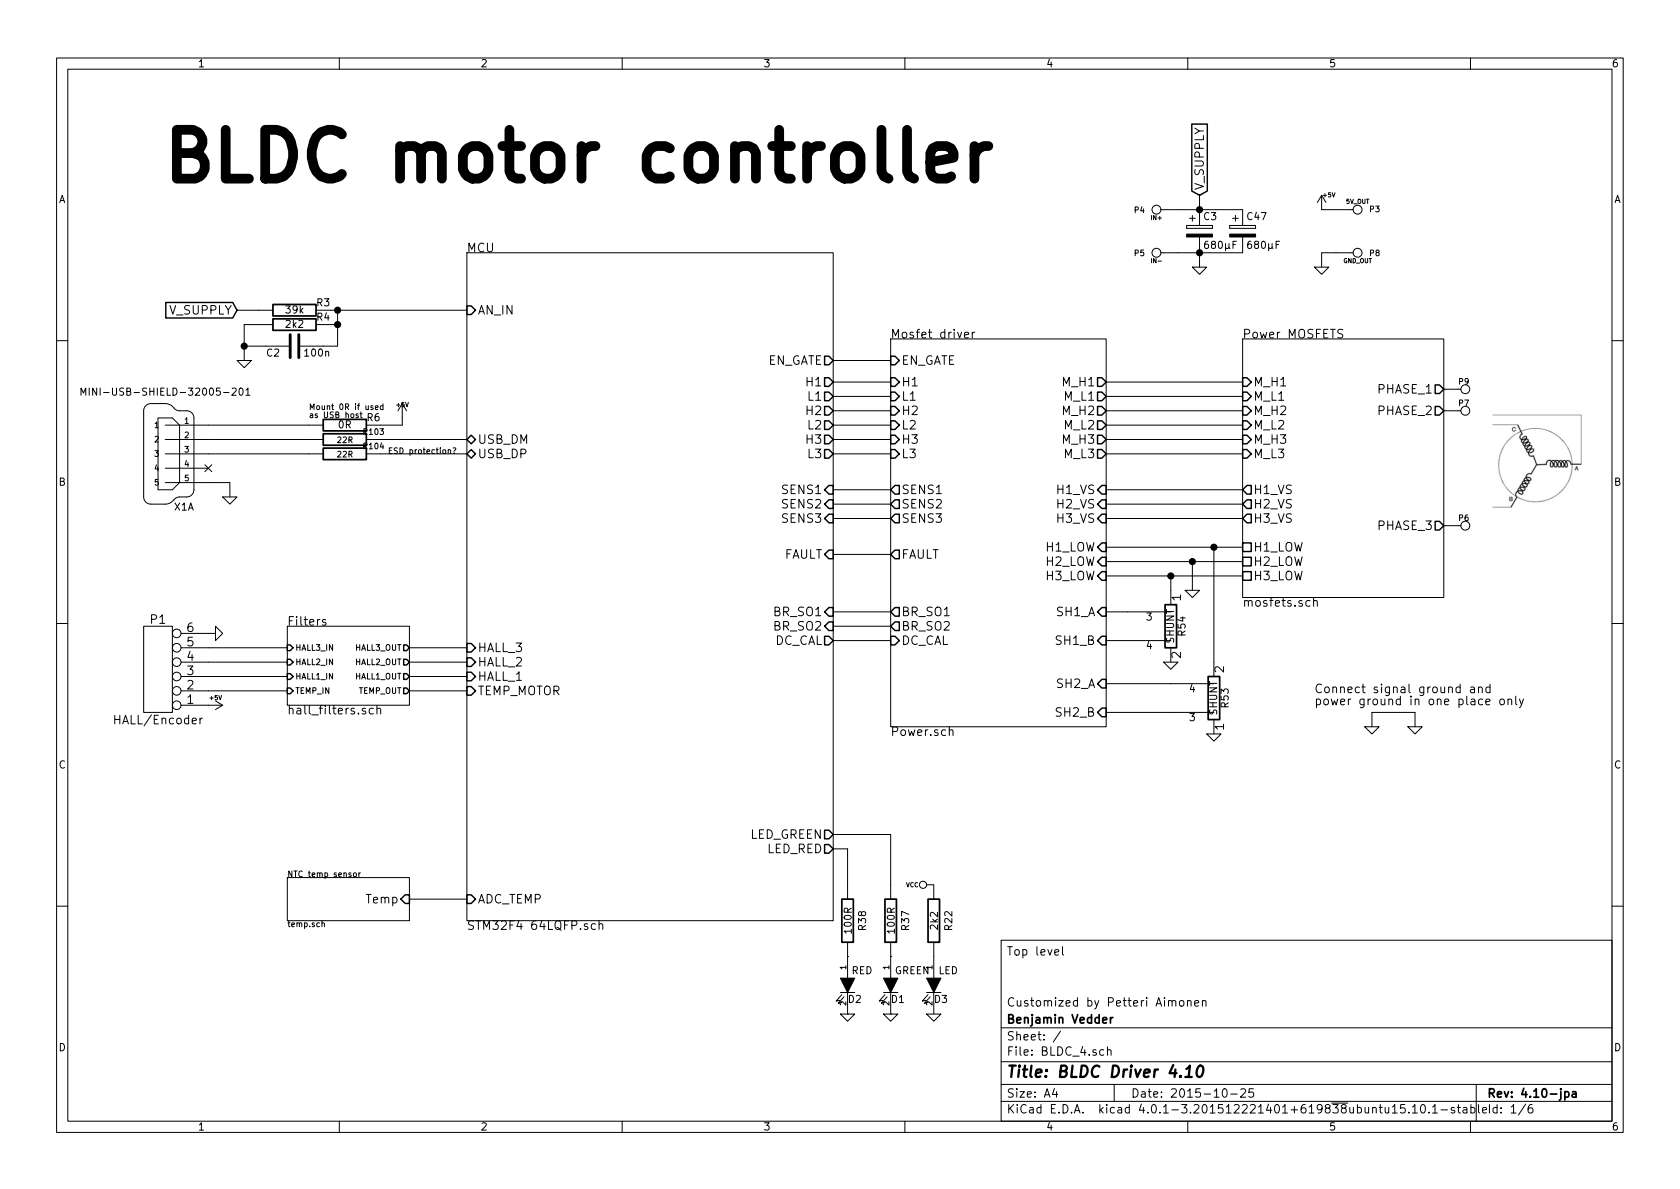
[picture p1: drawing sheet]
EESchema Schematic File Version 2
LIBS:power
LIBS:device
LIBS:transistors
LIBS:conn
LIBS:linear
LIBS:regul
LIBS:74xx
LIBS:cmos4000
LIBS:adc-dac
LIBS:memory
LIBS:xilinx
LIBS:microcontrollers
LIBS:dsp
LIBS:microchip
LIBS:analog_switches
LIBS:motorola
LIBS:texas
LIBS:intel
LIBS:audio
LIBS:interface
LIBS:digital-audio
LIBS:philips
LIBS:display
LIBS:cypress
LIBS:siliconi
LIBS:opto
LIBS:atmel
LIBS:contrib
LIBS:valves
LIBS:crf_1
LIBS:LTC3824EMSEPBF
LIBS:lm2937
LIBS:bluetooth_spp-ca
LIBS:microsd
LIBS:lsm303d
LIBS:lsm6ds3
LIBS:BLDC_4-cache
EELAYER 25 0
EELAYER END
$Descr A4 11693 8268
encoding utf-8
Sheet 1 6
Title "BLDC Driver 4.10"
Date "2015-10-25"
Rev "4.10-jpa"
Comp "Benjamin Vedder"
Comment1 "Customized by Petteri Aimonen"
Comment2 ""
Comment3 ""
Comment4 "Top level"
$EndDescr
$Comp
L CONN_6 P1
U 1 1
P 1100 4650
F 0 "P1" H 1100 4300 60  0000 C CNN
F 1 "HALL/Encoder" H 1100 5000 60  0000 C CNN
F 2 "CRF1:MICRO_JST_6" H 1100 4650 60  0001 C CNN
F 3 "" H 1100 4650 60  0001 C CNN
	1    1100 4650
	-1   0    0    1   
$EndComp
$Comp
L +5V #PWR01
U 1 1
P 1450 4900
F 0 "#PWR01" H 1450 4990 20  0001 C CNN
F 1 "+5V" V 1400 4950 30  0000 C CNN
F 2 "" H 1450 4900 60  0001 C CNN
F 3 "" H 1450 4900 60  0001 C CNN
	1    1450 4900
	0    1    1    0   
$EndComp
$Comp
L GND-RESCUE-BLDC_4 #PWR02
U 1 1
P 1500 4400
F 0 "#PWR02" H 1500 4400 30  0001 C CNN
F 1 "GND" H 1500 4330 30  0001 C CNN
F 2 "" H 1500 4400 60  0001 C CNN
F 3 "" H 1500 4400 60  0001 C CNN
	1    1500 4400
	0    -1   -1   0   
$EndComp
$Comp
L C-RESCUE-BLDC_4 C2
U 1 1
P 2050 2400
F 0 "C2" V 2100 2500 50  0000 L CNN
F 1 "100n" V 2100 2150 50  0000 L CNN
F 2 "CRF1:SMD-0603_c" H 2050 2400 60  0001 C CNN
F 3 "" H 2050 2400 60  0001 C CNN
	1    2050 2400
	0    -1   1    0   
$EndComp
Text GLabel 1650 2150 0    60   Input ~ 0
V_SUPPLY
$Comp
L GND-RESCUE-BLDC_4 #PWR03
U 1 1
P 1700 2500
F 0 "#PWR03" H 1700 2500 30  0001 C CNN
F 1 "GND" H 1700 2430 30  0001 C CNN
F 2 "" H 1700 2500 60  0001 C CNN
F 3 "" H 1700 2500 60  0001 C CNN
	1    1700 2500
	-1   0    0    -1  
$EndComp
$Comp
L R-RESCUE-BLDC_4 R4
U 1 1
P 2050 2250
F 0 "R4" V 2000 2050 50  0000 C CNN
F 1 "2k2" V 2050 2250 50  0000 C CNN
F 2 "CRF1:SMD-0603_r" H 2050 2250 60  0001 C CNN
F 3 "" H 2050 2250 60  0001 C CNN
	1    2050 2250
	0    -1   1    0   
$EndComp
$Comp
L R-RESCUE-BLDC_4 R3
U 1 1
P 2050 2150
F 0 "R3" V 2000 1950 50  0000 C CNN
F 1 "39k" V 2050 2150 50  0000 C CNN
F 2 "CRF1:SMD-0603_r" H 2050 2150 60  0001 C CNN
F 3 "" H 2050 2150 60  0001 C CNN
	1    2050 2150
	0    -1   1    0   
$EndComp
$Comp
L GND-RESCUE-BLDC_4 #PWR04
U 1 1
P 1600 3450
F 0 "#PWR04" H 1600 3450 30  0001 C CNN
F 1 "GND" H 1600 3380 30  0001 C CNN
F 2 "" H 1600 3450 60  0001 C CNN
F 3 "" H 1600 3450 60  0001 C CNN
	1    1600 3450
	1    0    0    -1  
$EndComp
$Comp
L MINI-USB-SCHIELD-32005-201 X1
U 1 1
P 1250 3150
F 0 "X1" H 1150 2750 50  0000 L BNN
F 1 "MINI-USB-SHIELD-32005-201" H 750 3550 50  0000 L BNN
F 2 "CRF1:USB-UX60R-MB-5ST" H 1250 3300 50  0001 C CNN
F 3 "" H 1250 3150 60  0001 C CNN
	1    1250 3150
	-1   0    0    -1  
$EndComp
NoConn ~ 1450 3250
$Comp
L R-RESCUE-BLDC_4 R6
U 1 1
P 2400 2950
F 0 "R6" V 2350 2750 50  0000 C CNN
F 1 "0R" V 2400 2950 50  0000 C CNN
F 2 "CRF1:SMD-0603_r" H 2400 2950 60  0001 C CNN
F 3 "" H 2400 2950 60  0001 C CNN
	1    2400 2950
	0    -1   1    0   
$EndComp
$Comp
L +5V #PWR05
U 1 1
P 2800 2900
F 0 "#PWR05" H 2800 2990 20  0001 C CNN
F 1 "+5V" H 2800 2990 30  0000 C CNN
F 2 "" H 2800 2900 60  0001 C CNN
F 3 "" H 2800 2900 60  0001 C CNN
	1    2800 2900
	1    0    0    -1  
$EndComp
Text Notes 2150 2900 0    40   ~ 0
Mount 0R if used\nas USB host
Text Notes 2700 3150 0    40   ~ 0
ESD protection?\n
$Sheet
S 8650 2350 1400 1800
U 53F826DC
F0 "Power MOSFETS" 60
F1 "mosfets.sch" 60
F2 "M_H1" I L 8650 2650 60 
F3 "M_L1" I L 8650 2750 60 
F4 "H1_VS" O L 8650 3400 60 
F5 "M_H2" I L 8650 2850 60 
F6 "M_L2" I L 8650 2950 60 
F7 "H2_VS" O L 8650 3500 60 
F8 "H1_LOW" U L 8650 3800 60 
F9 "H2_LOW" U L 8650 3900 60 
F10 "H3_LOW" U L 8650 4000 60 
F11 "H3_VS" O L 8650 3600 60 
F12 "M_H3" I L 8650 3050 60 
F13 "M_L3" I L 8650 3150 60 
F14 "PHASE_1" O R 10050 2700 60 
F15 "PHASE_2" O R 10050 2850 60 
F16 "PHASE_3" O R 10050 3650 60 
$EndSheet
$Comp
L SHUNT R54
U 1 1
P 8150 4350
F 0 "R54" V 8230 4350 50  0000 C CNN
F 1 "SHUNT" V 8150 4350 50  0000 C CNN
F 2 "CRF1:WSLP2726" H 8150 4350 60  0001 C CNN
F 3 "" H 8150 4350 60  0001 C CNN
	1    8150 4350
	1    0    0    -1  
$EndComp
$Comp
L GND-RESCUE-BLDC_4 #PWR06
U 1 1
P 9550 5050
F 0 "#PWR06" H 9550 5050 30  0001 C CNN
F 1 "GND" H 9550 4980 30  0001 C CNN
F 2 "" H 9550 5050 60  0001 C CNN
F 3 "" H 9550 5050 60  0001 C CNN
	1    9550 5050
	1    0    0    -1  
$EndComp
$Comp
L CONN_1 P5
U 1 1
P 8050 1750
F 0 "P5" H 8130 1750 40  0000 L CNN
F 1 "IN-" H 8050 1805 30  0000 C CNN
F 2 "CRF1:1PAD_4x5mm" H 8050 1750 60  0001 C CNN
F 3 "" H 8050 1750 60  0001 C CNN
	1    8050 1750
	-1   0    0    1   
$EndComp
$Comp
L CONN_1 P4
U 1 1
P 8050 1450
F 0 "P4" H 8130 1450 40  0000 L CNN
F 1 "IN+" H 8050 1505 30  0000 C CNN
F 2 "CRF1:1PAD_4x5mm" H 8050 1450 60  0001 C CNN
F 3 "" H 8050 1450 60  0001 C CNN
	1    8050 1450
	-1   0    0    1   
$EndComp
$Comp
L CONN_1 P9
U 1 1
P 10200 2700
F 0 "P9" H 10150 2750 40  0000 L CNN
F 1 "MOTOR3" H 10200 2755 30  0001 C CNN
F 2 "CRF1:1PAD_4x5mm" H 10200 2700 60  0001 C CNN
F 3 "" H 10200 2700 60  0001 C CNN
	1    10200 2700
	1    0    0    -1  
$EndComp
$Comp
L CONN_1 P7
U 1 1
P 10200 2850
F 0 "P7" H 10150 2900 40  0000 L CNN
F 1 "MOTOR2" H 10200 2905 30  0001 C CNN
F 2 "CRF1:1PAD_4x5mm" H 10200 2850 60  0001 C CNN
F 3 "" H 10200 2850 60  0001 C CNN
	1    10200 2850
	1    0    0    -1  
$EndComp
$Comp
L CONN_1 P6
U 1 1
P 10200 3650
F 0 "P6" H 10150 3700 40  0000 L CNN
F 1 "MOTOR1" H 10200 3705 30  0001 C CNN
F 2 "CRF1:1PAD_4x5mm" H 10200 3650 60  0001 C CNN
F 3 "" H 10200 3650 60  0001 C CNN
	1    10200 3650
	1    0    0    -1  
$EndComp
Text GLabel 8350 1350 1    60   Input ~ 0
V_SUPPLY
Text Notes 1150 1250 0    340  ~ 68
BLDC motor controller
$Sheet
S 2000 6100 850  300 
U 53FFB3E2
F0 "NTC temp sensor" 40
F1 "temp.sch" 40
F2 "Temp" I R 2850 6250 60 
$EndSheet
$Sheet
S 2000 4350 850  550 
U 53FBA77E
F0 "Filters" 60
F1 "hall_filters.sch" 60
F2 "HALL3_IN" I L 2000 4500 40 
F3 "HALL2_IN" I L 2000 4600 40 
F4 "HALL1_IN" I L 2000 4700 40 
F5 "TEMP_IN" I L 2000 4800 40 
F6 "HALL3_OUT" O R 2850 4500 40 
F7 "HALL2_OUT" O R 2850 4600 40 
F8 "HALL1_OUT" O R 2850 4700 40 
F9 "TEMP_OUT" O R 2850 4800 40 
$EndSheet
$Comp
L R-RESCUE-BLDC_4 R103
U 1 1
P 2400 3050
F 0 "R103" V 2350 3250 40  0000 C CNN
F 1 "22R" V 2407 3051 40  0000 C CNN
F 2 "CRF1:SMD-0603_r" V 2330 3050 30  0001 C CNN
F 3 "" H 2400 3050 30  0000 C CNN
	1    2400 3050
	0    1    1    0   
$EndComp
$Comp
L R-RESCUE-BLDC_4 R104
U 1 1
P 2400 3150
F 0 "R104" V 2350 3350 40  0000 C CNN
F 1 "22R" V 2407 3151 40  0000 C CNN
F 2 "CRF1:SMD-0603_r" V 2330 3150 30  0001 C CNN
F 3 "" H 2400 3150 30  0000 C CNN
	1    2400 3150
	0    1    1    0   
$EndComp
$Comp
L R-RESCUE-BLDC_4 R38
U 1 1
P 5900 6400
F 0 "R38" V 5800 6400 50  0000 C CNN
F 1 "100R" V 5900 6400 50  0000 C CNN
F 2 "CRF1:SMD-0603_r" H 5900 6400 60  0001 C CNN
F 3 "" H 5900 6400 60  0001 C CNN
	1    5900 6400
	-1   0    0    1   
$EndComp
$Comp
L LED-RESCUE-BLDC_4 D2
U 1 1
P 5900 6850
F 0 "D2" V 6000 6900 50  0000 C CNN
F 1 "RED" V 5800 6950 50  0000 C CNN
F 2 "LEDs:LED-0603" H 5900 6850 60  0001 C CNN
F 3 "" H 5900 6850 60  0001 C CNN
	1    5900 6850
	0    1    1    0   
$EndComp
$Comp
L GND-RESCUE-BLDC_4 #PWR07
U 1 1
P 5900 7050
F 0 "#PWR07" H 5900 7050 30  0001 C CNN
F 1 "GND" H 5900 6980 30  0001 C CNN
F 2 "" H 5900 7050 60  0001 C CNN
F 3 "" H 5900 7050 60  0001 C CNN
	1    5900 7050
	1    0    0    -1  
$EndComp
$Comp
L R-RESCUE-BLDC_4 R37
U 1 1
P 6200 6400
F 0 "R37" V 6100 6400 50  0000 C CNN
F 1 "100R" V 6200 6400 50  0000 C CNN
F 2 "CRF1:SMD-0603_r" H 6200 6400 60  0001 C CNN
F 3 "" H 6200 6400 60  0001 C CNN
	1    6200 6400
	-1   0    0    1   
$EndComp
$Comp
L LED-RESCUE-BLDC_4 D1
U 1 1
P 6200 6850
F 0 "D1" V 6300 6900 50  0000 C CNN
F 1 "GREEN" V 6100 7000 50  0000 C CNN
F 2 "LEDs:LED-0603" H 6200 6850 60  0001 C CNN
F 3 "" H 6200 6850 60  0001 C CNN
	1    6200 6850
	0    1    1    0   
$EndComp
$Comp
L GND-RESCUE-BLDC_4 #PWR08
U 1 1
P 6200 7050
F 0 "#PWR08" H 6200 7050 30  0001 C CNN
F 1 "GND" H 6200 6980 30  0001 C CNN
F 2 "" H 6200 7050 60  0001 C CNN
F 3 "" H 6200 7050 60  0001 C CNN
	1    6200 7050
	1    0    0    -1  
$EndComp
$Comp
L LED-RESCUE-BLDC_4 D3
U 1 1
P 6500 6850
F 0 "D3" V 6600 6900 50  0000 C CNN
F 1 "LED" V 6400 6950 50  0000 C CNN
F 2 "LEDs:LED-0603" H 6500 6850 60  0001 C CNN
F 3 "" H 6500 6850 60  0001 C CNN
	1    6500 6850
	0    1    1    0   
$EndComp
$Comp
L R-RESCUE-BLDC_4 R22
U 1 1
P 6500 6400
F 0 "R22" V 6400 6400 50  0000 C CNN
F 1 "2k2" V 6500 6400 50  0000 C CNN
F 2 "CRF1:SMD-0603_r" H 6500 6400 60  0001 C CNN
F 3 "" H 6500 6400 60  0001 C CNN
	1    6500 6400
	-1   0    0    1   
$EndComp
$Comp
L GND-RESCUE-BLDC_4 #PWR09
U 1 1
P 6500 7050
F 0 "#PWR09" H 6500 7050 30  0001 C CNN
F 1 "GND" H 6500 6980 30  0001 C CNN
F 2 "" H 6500 7050 60  0001 C CNN
F 3 "" H 6500 7050 60  0001 C CNN
	1    6500 7050
	1    0    0    -1  
$EndComp
$Comp
L VCC #PWR010
U 1 1
P 6500 6150
F 0 "#PWR010" H 6500 6250 30  0001 C CNN
F 1 "VCC" V 6500 6300 30  0000 C CNN
F 2 "" H 6500 6150 60  0001 C CNN
F 3 "" H 6500 6150 60  0001 C CNN
	1    6500 6150
	0    -1   -1   0   
$EndComp
$Sheet
S 3250 1750 2550 4650
U 53F7501A
F0 "MCU" 60
F1 "STM32F4 64LQFP.sch" 60
F2 "USB_DM" T L 3250 3050 60 
F3 "USB_DP" T L 3250 3150 60 
F5 "HALL_1" I L 3250 4700 60 
F6 "HALL_2" I L 3250 4600 60 
F7 "HALL_3" I L 3250 4500 60 
F8 "TEMP_MOTOR" I L 3250 4800 60 
F9 "L3" O R 5800 3150 60 
F10 "L2" O R 5800 2950 60 
F11 "L1" O R 5800 2750 60 
F12 "FAULT" I R 5800 3850 60 
F13 "H3" O R 5800 3050 60 
F14 "H2" O R 5800 2850 60 
F15 "H1" O R 5800 2650 60 
F16 "SENS3" I R 5800 3600 60 
F17 "SENS2" I R 5800 3500 60 
F18 "SENS1" I R 5800 3400 60 
F19 "BR_SO1" I R 5800 4250 60 
F20 "BR_SO2" I R 5800 4350 60 
F21 "AN_IN" I L 3250 2150 60 
F22 "EN_GATE" O R 5800 2500 60 
F23 "DC_CAL" O R 5800 4450 60 
F26 "LED_RED" O R 5800 5900 60 
F27 "LED_GREEN" O R 5800 5800 60 
F28 "ADC_TEMP" I L 3250 6250 60 
$EndSheet
$Sheet
S 6200 2350 1500 2700
U 504F83BE
F0 "Mosfet driver" 60
F1 "Power.sch" 60
F2 "FAULT" O L 6200 3850 60 
F3 "DC_CAL" I L 6200 4450 60 
F4 "EN_GATE" I L 6200 2500 60 
F5 "H1" I L 6200 2650 60 
F6 "L1" I L 6200 2750 60 
F7 "H2" I L 6200 2850 60 
F8 "L2" I L 6200 2950 60 
F9 "H3" I L 6200 3050 60 
F10 "L3" I L 6200 3150 60 
F11 "BR_SO1" O L 6200 4250 60 
F12 "BR_SO2" O L 6200 4350 60 
F13 "SENS1" O L 6200 3400 60 
F14 "SENS2" O L 6200 3500 60 
F15 "SENS3" O L 6200 3600 60 
F16 "M_H1" O R 7700 2650 60 
F17 "M_L1" O R 7700 2750 60 
F18 "H1_LOW" I R 7700 3800 60 
F19 "M_H2" O R 7700 2850 60 
F20 "M_L2" O R 7700 2950 60 
F21 "H2_LOW" I R 7700 3900 60 
F22 "M_H3" O R 7700 3050 60 
F23 "M_L3" O R 7700 3150 60 
F24 "H3_LOW" I R 7700 4000 60 
F25 "H1_VS" I R 7700 3400 60 
F26 "H2_VS" I R 7700 3500 60 
F27 "H3_VS" I R 7700 3600 60 
F28 "SH1_A" I R 7700 4250 60 
F29 "SH1_B" I R 7700 4450 60 
F30 "SH2_A" I R 7700 4750 60 
F31 "SH2_B" I R 7700 4950 60 
$EndSheet
Wire Wire Line
	1600 3350 1450 3350
Wire Wire Line
	1600 3450 1600 3350
Connection ~ 1700 2400
Wire Wire Line
	1850 2400 1700 2400
Connection ~ 2350 2150
Wire Wire Line
	2300 2250 2350 2250
Wire Wire Line
	1800 2150 1650 2150
Wire Wire Line
	1700 2250 1800 2250
Wire Wire Line
	1700 2250 1700 2500
Wire Wire Line
	2300 2150 3250 2150
Wire Wire Line
	2350 2150 2350 2400
Wire Wire Line
	2350 2400 2250 2400
Connection ~ 2350 2250
Wire Wire Line
	1450 4400 1500 4400
Wire Wire Line
	2800 2900 2800 2950
Wire Wire Line
	2150 2950 1450 2950
Wire Wire Line
	5800 2500 6200 2500
Wire Wire Line
	6200 2650 5800 2650
Wire Wire Line
	5800 2750 6200 2750
Wire Wire Line
	6200 2850 5800 2850
Wire Wire Line
	5800 2950 6200 2950
Wire Wire Line
	6200 3050 5800 3050
Wire Wire Line
	5800 3150 6200 3150
Wire Wire Line
	6200 4350 5800 4350
Wire Wire Line
	5800 3850 6200 3850
Wire Wire Line
	6200 3400 5800 3400
Wire Wire Line
	5800 3500 6200 3500
Wire Wire Line
	6200 3600 5800 3600
Wire Wire Line
	5800 4250 6200 4250
Wire Wire Line
	5800 4450 6200 4450
Wire Wire Line
	7700 2650 8650 2650
Wire Wire Line
	8650 2750 7700 2750
Wire Wire Line
	7700 2850 8650 2850
Wire Wire Line
	8650 2950 7700 2950
Wire Wire Line
	7700 3050 8650 3050
Wire Wire Line
	8650 3150 7700 3150
Wire Wire Line
	7700 3400 8650 3400
Wire Wire Line
	8650 3500 7700 3500
Wire Wire Line
	7700 3600 8650 3600
Wire Wire Line
	7700 3800 8650 3800
Wire Wire Line
	7700 3900 8650 3900
Wire Wire Line
	7700 4000 8650 4000
Wire Wire Line
	7850 4250 7700 4250
Wire Wire Line
	7850 4450 7700 4450
Wire Wire Line
	8150 4750 7700 4750
Wire Wire Line
	8150 4950 7700 4950
Wire Wire Line
	8150 4100 8150 4000
Connection ~ 8150 4000
Wire Wire Line
	8450 4600 8450 3800
Connection ~ 8450 3800
Wire Wire Line
	8300 3900 8300 4100
Connection ~ 8300 3900
Wire Wire Line
	9550 4950 9550 5050
Wire Wire Line
	9850 4950 9850 5050
Wire Wire Line
	10050 2700 10050 2700
Wire Wire Line
	1450 4500 2000 4500
Wire Wire Line
	1450 4600 2000 4600
Wire Wire Line
	1450 4700 2000 4700
Wire Wire Line
	1450 4800 2000 4800
Wire Wire Line
	2850 4500 3250 4500
Wire Wire Line
	2850 4600 3250 4600
Wire Wire Line
	2850 4700 3250 4700
Wire Wire Line
	3250 4800 2850 4800
Wire Wire Line
	2150 3050 1450 3050
Wire Wire Line
	1450 3150 2150 3150
Wire Wire Line
	2650 3050 3250 3050
Wire Wire Line
	2650 3150 3250 3150
Wire Wire Line
	5900 5900 5900 6150
Wire Wire Line
	5900 6650 5900 6650
Wire Wire Line
	5900 7050 5900 7050
Wire Wire Line
	6200 6150 6200 5800
Wire Wire Line
	6200 6650 6200 6650
Wire Wire Line
	6200 7050 6200 7050
Wire Wire Line
	5800 5900 5900 5900
Wire Wire Line
	6200 5800 5800 5800
Wire Wire Line
	2800 2950 2650 2950
Wire Wire Line
	9550 4950 9850 4950
Wire Wire Line
	2850 6250 3250 6250
$Comp
L SHUNT R53
U 1 1
P 8450 4850
F 0 "R53" V 8530 4850 50  0000 C CNN
F 1 "SHUNT" V 8450 4850 50  0000 C CNN
F 2 "CRF1:WSLP2726" H 8450 4850 60  0001 C CNN
F 3 "" H 8450 4850 60  0001 C CNN
	1    8450 4850
	1    0    0    1   
$EndComp
$Comp
L GND-RESCUE-BLDC_4 #PWR011
U 1 1
P 9850 5050
F 0 "#PWR011" H 9850 5050 30  0001 C CNN
F 1 "GND" H 9850 4980 30  0001 C CNN
F 2 "" H 9850 5050 60  0001 C CNN
F 3 "" H 9850 5050 60  0001 C CNN
	1    9850 5050
	1    0    0    -1  
$EndComp
$Comp
L GND-RESCUE-BLDC_4 #PWR012
U 1 1
P 8450 5100
F 0 "#PWR012" H 8450 5100 30  0001 C CNN
F 1 "GND" H 8450 5030 30  0001 C CNN
F 2 "" H 8450 5100 60  0001 C CNN
F 3 "" H 8450 5100 60  0001 C CNN
	1    8450 5100
	1    0    0    -1  
$EndComp
$Comp
L GND-RESCUE-BLDC_4 #PWR013
U 1 1
P 8150 4600
F 0 "#PWR013" H 8150 4600 30  0001 C CNN
F 1 "GND" H 8150 4530 30  0001 C CNN
F 2 "" H 8150 4600 60  0001 C CNN
F 3 "" H 8150 4600 60  0001 C CNN
	1    8150 4600
	1    0    0    -1  
$EndComp
$Comp
L GND-RESCUE-BLDC_4 #PWR014
U 1 1
P 8300 4100
F 0 "#PWR014" H 8300 4100 30  0001 C CNN
F 1 "GND" H 8300 4030 30  0001 C CNN
F 2 "" H 8300 4100 60  0001 C CNN
F 3 "" H 8300 4100 60  0001 C CNN
	1    8300 4100
	1    0    0    -1  
$EndComp
$Comp
L GND-RESCUE-BLDC_4 #PWR015
U 1 1
P 8350 1850
F 0 "#PWR015" H 8350 1850 30  0001 C CNN
F 1 "GND" H 8350 1780 30  0001 C CNN
F 2 "" H 8350 1850 60  0001 C CNN
F 3 "" H 8350 1850 60  0001 C CNN
	1    8350 1850
	1    0    0    -1  
$EndComp
Text Notes 9150 4900 0    60   ~ 0
Connect signal ground and\npower ground in one place only
Wire Wire Line
	8200 1450 8650 1450
Wire Wire Line
	8350 1450 8350 1350
Wire Wire Line
	8350 1850 8350 1750
$Comp
L +5V #PWR016
U 1 1
P 9200 1450
F 0 "#PWR016" H 9200 1540 20  0001 C CNN
F 1 "+5V" H 9250 1550 30  0000 C CNN
F 2 "" H 9200 1450 60  0001 C CNN
F 3 "" H 9200 1450 60  0001 C CNN
	1    9200 1450
	1    0    0    -1  
$EndComp
Wire Wire Line
	9200 1450 9300 1450
Wire Wire Line
	8200 1750 8650 1750
$Comp
L CONN_1 P8
U 1 1
P 9450 1750
F 0 "P8" H 9530 1750 40  0000 L CNN
F 1 "GND_OUT" H 9450 1805 30  0000 C CNN
F 2 "CRF1:1PAD_4x5mm" H 9450 1750 60  0001 C CNN
F 3 "" H 9450 1750 60  0001 C CNN
	1    9450 1750
	1    0    0    1   
$EndComp
$Comp
L CONN_1 P3
U 1 1
P 9450 1450
F 0 "P3" H 9530 1450 40  0000 L CNN
F 1 "5V_OUT" H 9450 1505 30  0000 C CNN
F 2 "CRF1:1PAD_4x5mm" H 9450 1450 60  0001 C CNN
F 3 "" H 9450 1450 60  0001 C CNN
	1    9450 1450
	1    0    0    -1  
$EndComp
$Comp
L GND-RESCUE-BLDC_4 #PWR017
U 1 1
P 9200 1850
F 0 "#PWR017" H 9200 1850 30  0001 C CNN
F 1 "GND" H 9200 1780 30  0001 C CNN
F 2 "" H 9200 1850 60  0001 C CNN
F 3 "" H 9200 1850 60  0001 C CNN
	1    9200 1850
	1    0    0    -1  
$EndComp
Wire Wire Line
	9200 1750 9200 1850
Wire Wire Line
	9300 1750 9200 1750
$Comp
L CP C3
U 1 1
P 8350 1600
F 0 "C3" H 8375 1700 50  0000 L CNN
F 1 "680µF" H 8375 1500 50  0000 L CNN
F 2 "" H 8388 1450 30  0000 C CNN
F 3 "" H 8350 1600 60  0000 C CNN
	1    8350 1600
	1    0    0    -1  
$EndComp
$Comp
L CP C47
U 1 1
P 8650 1600
F 0 "C47" H 8675 1700 50  0000 L CNN
F 1 "680µF" H 8675 1500 50  0000 L CNN
F 2 "" H 8688 1450 30  0000 C CNN
F 3 "" H 8650 1600 60  0000 C CNN
	1    8650 1600
	1    0    0    -1  
$EndComp
Connection ~ 8350 1750
Connection ~ 8350 1450
$EndSCHEMATC
